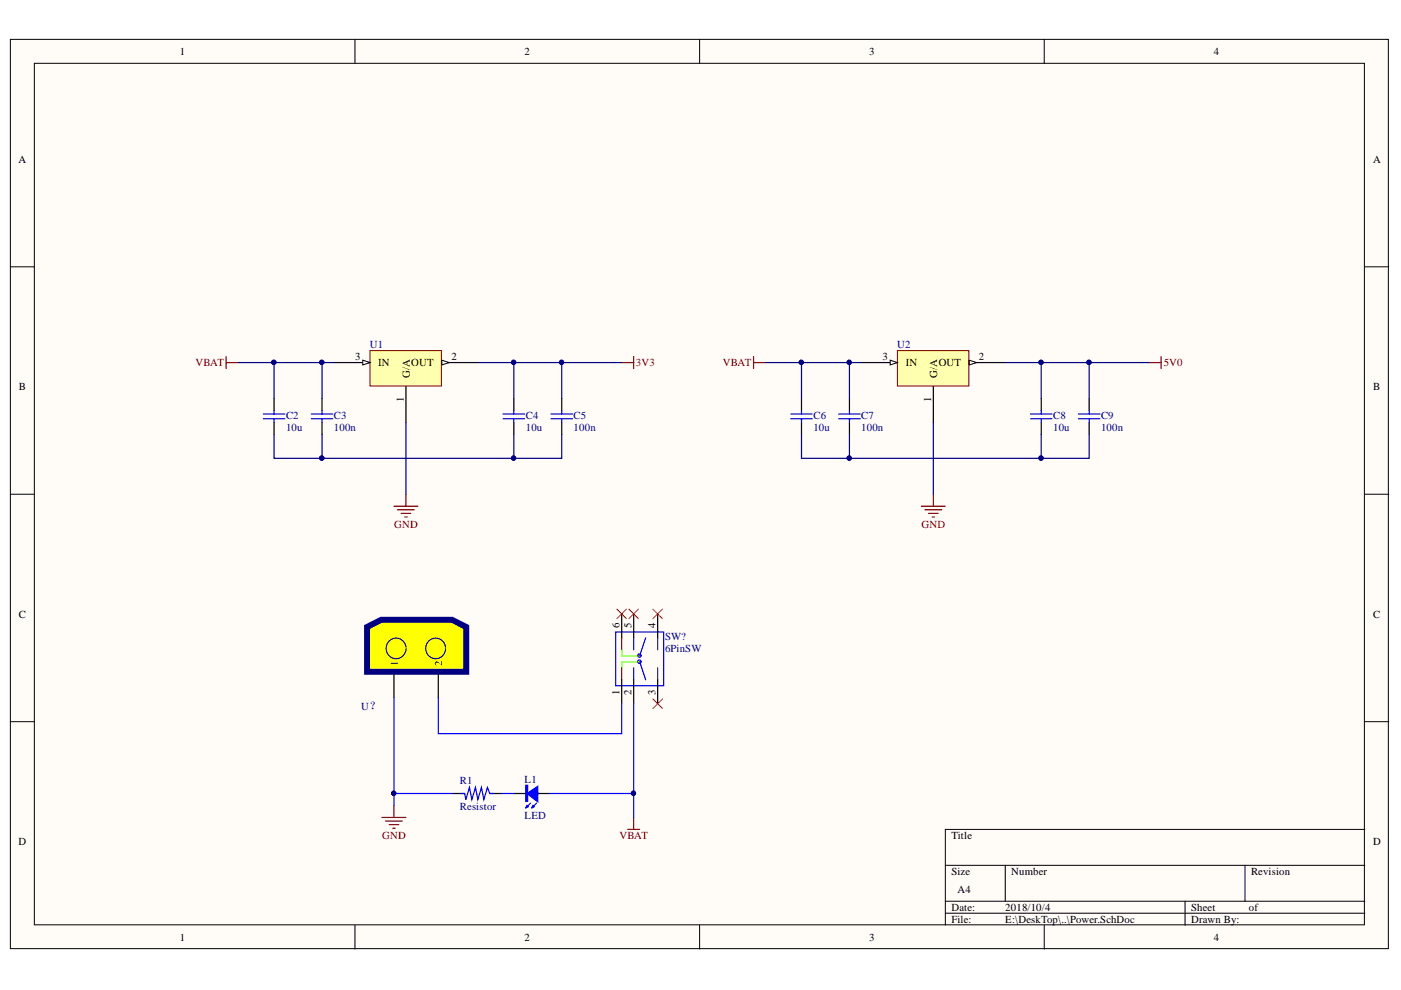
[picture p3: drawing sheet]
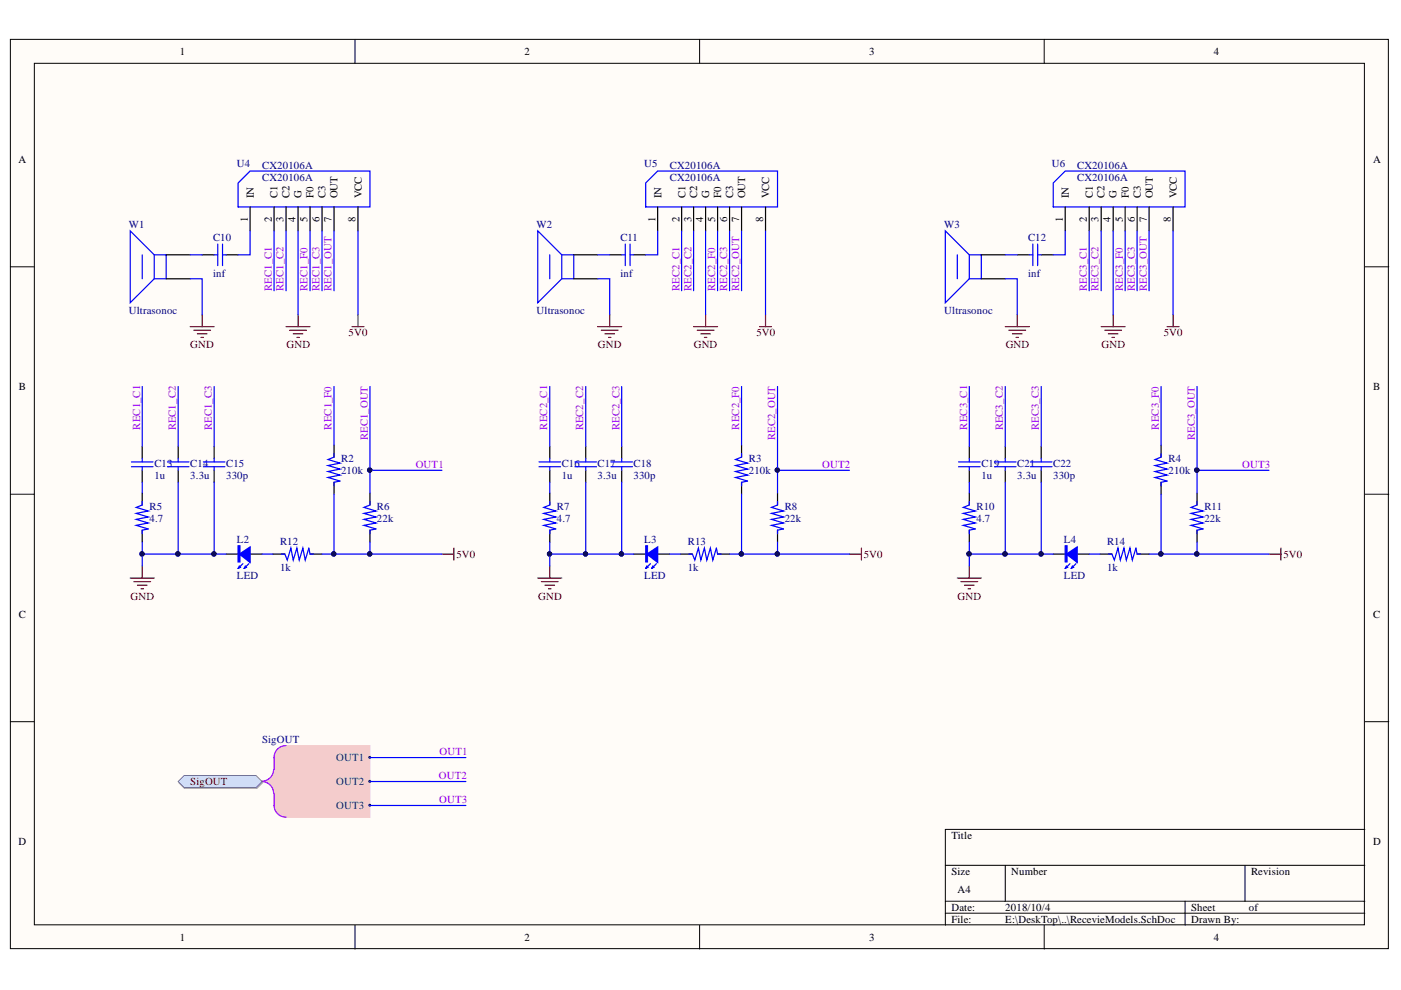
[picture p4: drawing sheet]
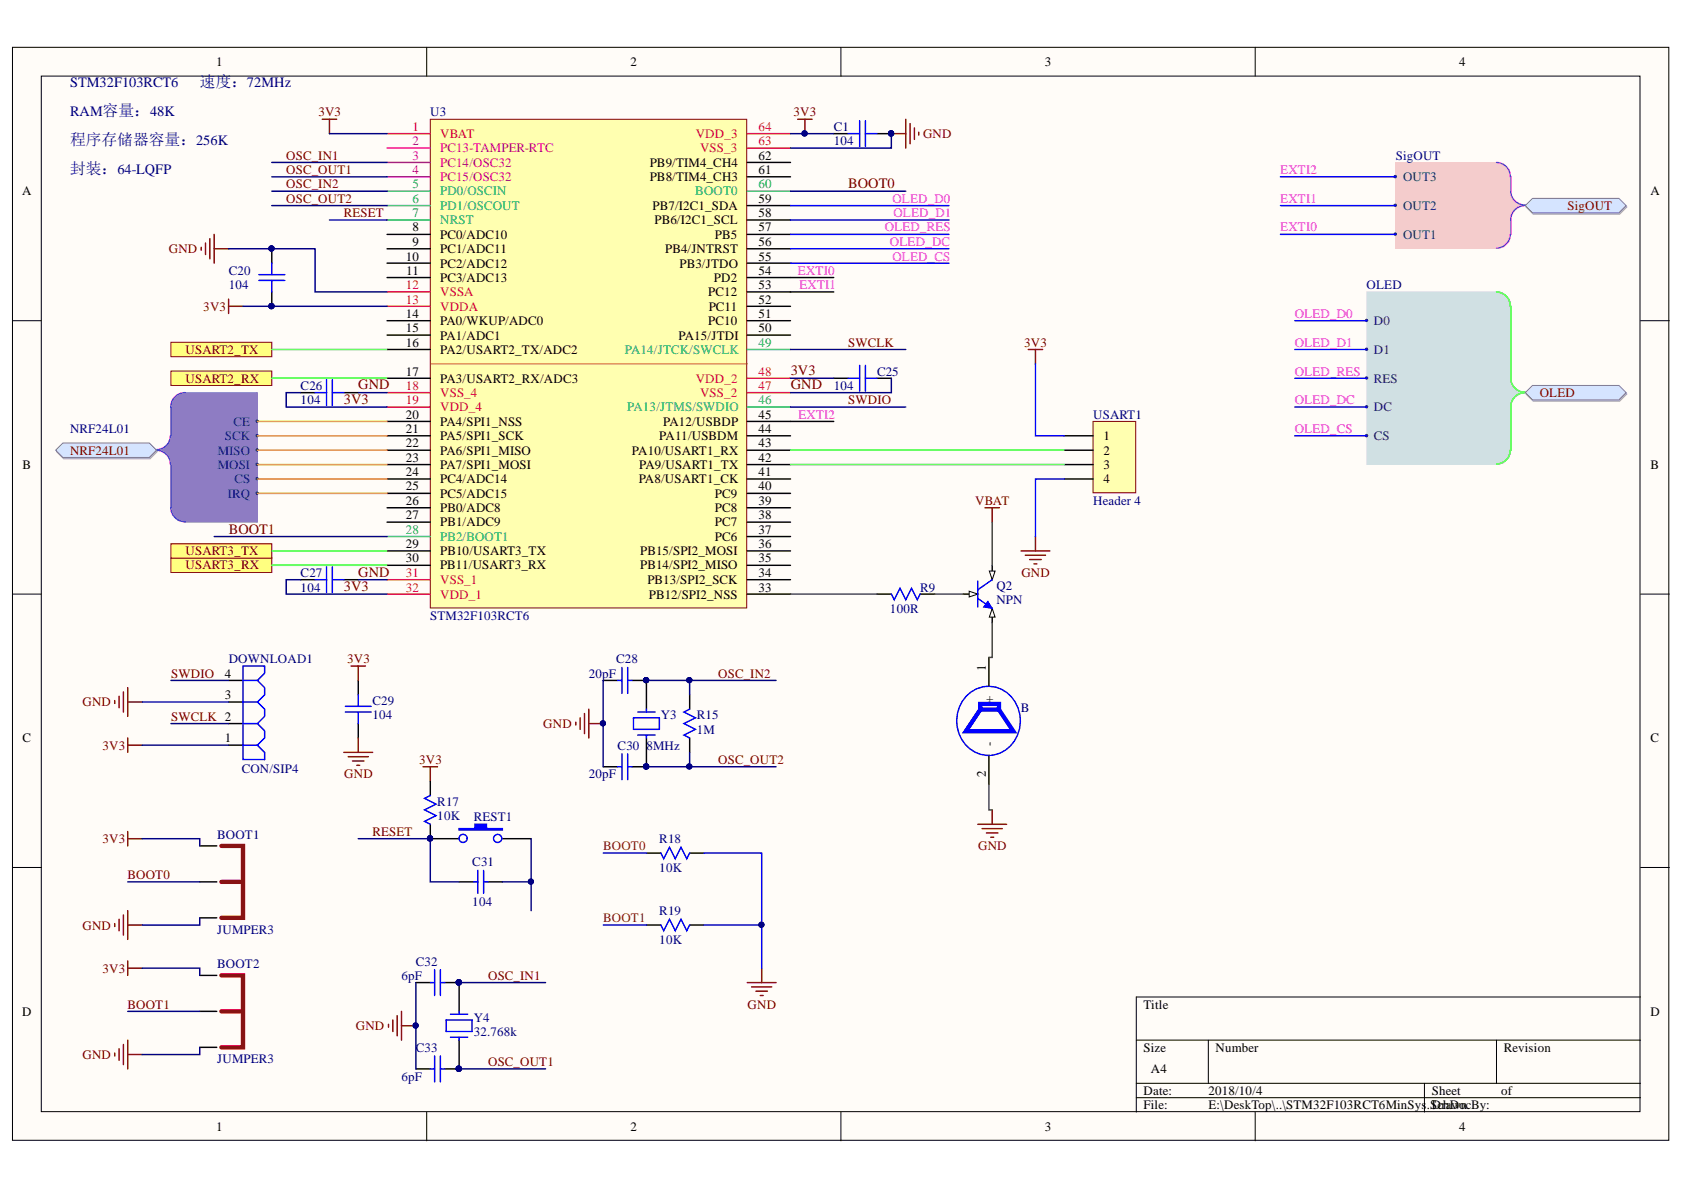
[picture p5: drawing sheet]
# Altium project SpaceLocator.PrjPCB
5 sheets, 79 parts. Net scope: hierarchical (ports join the sheet entries above them; power ports are global).
Board file: SpaceLocator.PcbDoc
Sheets:
  MAIN.SchDoc
    U_MODELS = MODELS.SchDoc
    U_Power = Power.SchDoc
    U_RecevieModels = RecevieModels.SchDoc
    U_STM32F103RCT6MinSys = STM32F103RCT6MinSys.SchDoc

## Sheet MAIN.SchDoc: SpaceLocator
size A4; Author: 罗琪; Engineer: 罗琪

### Sub-sheets
U_MODELS = MODELS.SchDoc: NRF24L01 (harness NRF24L01), USART2_TX, USART2_RX, USART3_RX, USART3_TX, OLED (harness OLED)
U_Power = Power.SchDoc: no entries
U_RecevieModels = RecevieModels.SchDoc: SigOUT (harness SigOUT)
U_STM32F103RCT6MinSys = STM32F103RCT6MinSys.SchDoc: USART2_TX, USART2_RX, USART3_RX, USART3_TX, NRF24L01 (harness NRF24L01), SigOUT (harness SigOUT), OLED (harness OLED)

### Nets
NetU3_16: sheet U_MODELS/USART2_TX, sheet U_STM32F103RCT6MinSys/USART2_TX
NetU3_17: sheet U_MODELS/USART2_RX, sheet U_STM32F103RCT6MinSys/USART2_RX
NetU3_29: sheet U_MODELS/USART3_TX, sheet U_STM32F103RCT6MinSys/USART3_TX
NetU3_30: sheet U_MODELS/USART3_RX, sheet U_STM32F103RCT6MinSys/USART3_RX

### Buses and harness runs
harness sheet U_MODELS/NRF24L01 = sheet U_STM32F103RCT6MinSys/NRF24L01
harness sheet U_MODELS/OLED = sheet U_STM32F103RCT6MinSys/OLED
harness sheet U_RecevieModels/SigOUT = sheet U_STM32F103RCT6MinSys/SigOUT

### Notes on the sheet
- 1
- 1.0

## Sheet MODELS.SchDoc
size A4

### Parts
24L01  NRF2401  [HDR2X4]
OLED/TFT  Header 7  [HDR1X7]
USART2  Header 4  [HDR1X4]
USART3  Header 4  [HDR1X4]
UT2  JUMPER3  [Jumper3]
UT3  JUMPER3  [Jumper3]

### Ports
NRF24L01 (harness NRF24L01), OLED (harness OLED), USART2_RX, USART2_TX, USART3_RX, USART3_TX

### Harnesses
NRF24L01: CE, CS, SCK, MOSI, MISO, IRQ
OLED: D0, D1, RES, DC, CS

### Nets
3V3: 24L01.2 OLED/TFT.6 UT2.3 UT3.3
5V0: UT2.1 UT3.1
GND: 24L01.1 OLED/TFT.7 USART2.4 USART3.4
OLED_CS: OLED/TFT.1 ; port OLED.CS
OLED_D0: OLED/TFT.5 ; port OLED.D0
OLED_D1: OLED/TFT.4 ; port OLED.D1
OLED_DC: OLED/TFT.2 ; port OLED.DC
OLED_RES: OLED/TFT.3 ; port OLED.RES
PS2: USART2.1 UT2.2
PS3: USART3.1 UT3.2
Net24L01_3: 24L01.3 ; port NRF24L01.CE
Net24L01_4: 24L01.4 ; port NRF24L01.CS
Net24L01_5: 24L01.5 ; port NRF24L01.SCK
Net24L01_6: 24L01.6 ; port NRF24L01.MOSI
Net24L01_7: 24L01.7 ; port NRF24L01.MISO
Net24L01_8: 24L01.8 ; port NRF24L01.IRQ
NetU3_16: USART2.2 ; port USART2_TX
NetU3_17: USART2.3 ; port USART2_RX
NetU3_29: USART3.2 ; port USART3_TX
NetU3_30: USART3.3 ; port USART3_RX

## Sheet Power.SchDoc
size A4

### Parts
C2  10u  [C0805]
C3  100n  [C0603]
C4  10u  [C0805]
C5  100n  [C0603]
C6  10u  [C0805]
C7  100n  [C0603]
C8  10u  [C0805]
C9  100n  [C0603]
L1  LED  [LED0805TB]
R1  Resistor  [R0805]
SW?  6PinSW  [SW-7X7]
U1  AMS1117-XX  [SOT223]  (value not drawn)
U2  AMS1117-XX  [SOT223]  (value not drawn)
U？  P  [2脚接头]  (value not drawn)

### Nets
3V3: C4.1 C5.1 U1.2(OUT)
5V0: C8.1 C9.1 U2.2(OUT)
GND: R1.1 U1.1(G/A) U2.1(G/A) U？.1
VBAT: C2.1 C3.1 C6.1 C7.1 L1.1(A) SW?.2 U1.3(IN) U2.3(IN)
NetC2_2: C2.2 C3.2 C4.2 C5.2
NetC6_2: C6.2 C7.2 C8.2 C9.2
NetL1_2: L1.2(K) R1.2
NetSW?_1: SW?.1 U？.2

Not connected (* = marked no-connect by the designer): SW? 3(5)* 4(6)* 5(7)* 6(8)*

## Sheet RecevieModels.SchDoc
size A4

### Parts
C10  inf  [C0603]
C11  inf  [C0603]
C12  inf  [C0603]
C13  1u  [C0603]
C14  3.3u  [C0603]
C15  330p  [C0603]
C16  1u  [C0603]
C17  3.3u  [C0603]
C18  330p  [C0603]
C19  1u  [C0603]
C21  3.3u  [C0603]
C22  330p  [C0603]
L2  LED  [LED0805TB]
L3  LED  [LED0805TB]
L4  LED  [LED0805TB]
R2  210k  [R0603]
R3  210k  [R0603]
R4  210k  [R0603]
R5  4.7  [R0603]
R6  22k  [R0603]
R7  4.7  [R0603]
R8  22k  [R0603]
R10  4.7  [R0603]
R11  22k  [R0603]
R12  1k  [R0603]
R13  1k  [R0603]
R14  1k  [R0603]
U4  CX20106A  [8Pin_100mil]
U5  CX20106A  [8Pin_100mil]
U6  CX20106A  [8Pin_100mil]
W1  Ultrasonoc  [Circle_1cm]
W2  Ultrasonoc  [Circle_1cm]
W3  Ultrasonoc  [Circle_1cm]

### Ports
SigOUT (harness SigOUT)

### Harnesses
SigOUT: OUT1, OUT2, OUT3

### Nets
5V0: R2.1 R3.1 R4.1 R6.1 R8.1 R11.1 R12.1 R13.1 R14.1 U4.8(VCC) U5.8(VCC) U6.8(VCC)
GND: C14.2 C15.2 C17.2 C18.2 C21.2 C22.2 L2.2(K) L3.2(K) L4.2(K) R5.1 R7.1 R10.1 U4.4(G) U5.4(G) U6.4(G) W1.1 W2.1 W3.1
OUT1: R6.2 U4.7(OUT) ; port SigOUT.OUT1  [also labelled REC1_OUT]  [project net EXTI0]
OUT2: R8.2 U5.7(OUT) ; port SigOUT.OUT2  [also labelled REC2_OUT]  [project net EXTI1]
OUT3: R11.2 U6.7(OUT) ; port SigOUT.OUT3  [also labelled REC3_OUT]  [project net EXTI2]
REC1_C1: C13.1 U4.2(C1)
REC1_C2: C14.1 U4.3(C2)
REC1_C3: C15.1 U4.6(C3)
REC1_F0: R2.2 U4.5(F0)
REC2_C1: C16.1 U5.2(C1)
REC2_C2: C17.1 U5.3(C2)
REC2_C3: C18.1 U5.6(C3)
REC2_F0: R3.2 U5.5(F0)
REC3_C1: C19.1 U6.2(C1)
REC3_C2: C21.1 U6.3(C2)
REC3_C3: C22.1 U6.6(C3)
REC3_F0: R4.2 U6.5(F0)
NetC10_1: C10.1 W1.2
NetC10_2: C10.2 U4.1(IN)
NetC11_1: C11.1 W2.2
NetC11_2: C11.2 U5.1(IN)
NetC12_1: C12.1 W3.2
NetC12_2: C12.2 U6.1(IN)
NetC13_2: C13.2 R5.2
NetC16_2: C16.2 R7.2
NetC19_2: C19.2 R10.2
NetL2_1: L2.1(A) R12.2
NetL3_1: L3.1(A) R13.2
NetL4_1: L4.1(A) R14.2

## Sheet STM32F103RCT6MinSys.SchDoc
size A4

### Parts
B  BEEP  [BEEP]  (value not drawn)
BOOT1  JUMPER3  [Jumper3]
BOOT2  JUMPER3  [Jumper3]
C1  104  [C0603]
C20  104  [C0603]
C25  104  [C0603]
C26  104  [C0603]
C27  104  [C0603]
C28  20pF  [LC-0603_C]
C29  104  [C0603]
C30  20pF  [LC-0603_C]
C31  104  [LC-0603_C]
C32  6pF  [LC-0603_C]
C33  6pF  [LC-0603_C]
DOWNLOAD1  CON/SIP4  [HDR1X4]
Q2  NPN  [SOT23-3]
R9  100R  [R0603]
R15  1M  [LC-0603_R]
R17  10K  [R0603]
R18  10K  [R0603]
R19  10K  [R0603]
REST1  (no value)  [KEY-K2]
U3  STM32F103RCT6  [LC-LQFP-64_10x10x05P]
USART1  Header 4  [HDR1X4]
Y3  8MHz  [XTAL-49/S_N]
Y4  32.768k  [XTAL_2X6 卧式]

### Ports
NRF24L01 (harness NRF24L01), OLED (harness OLED), SigOUT (harness SigOUT), USART2_RX, USART2_TX, USART3_RX, USART3_TX

### Harnesses
NRF24L01: CE, SCK, MISO, MOSI, CS, IRQ
SigOUT: OUT1, OUT2, OUT3
OLED: D0, D1, RES, DC, CS

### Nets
3V3: BOOT1.1 BOOT2.1 C1.1 C20.2 C25.1 C26.1 C27.1 C29.1 DOWNLOAD1.1 R17.2 U3.1(VBAT) U3.13(VDDA) U3.19(VDD_4) U3.32(VDD_1) U3.48(VDD_2) U3.64(VDD_3) USART1.1
GND: B.2(-) BOOT1.3 BOOT2.3 C1.2 C20.1 C25.2 C26.2 C27.2 C28.1 C29.2 C30.1 C31.1 C32.1 C33.1 DOWNLOAD1.3 R18.1 R19.1 REST1.2 U3.12(VSSA) U3.18(VSS_4) U3.31(VSS_1) U3.47(VSS_2) U3.63(VSS_3) USART1.4
VBAT: Q2.3(C)
BOOT0: BOOT1.2 R18.2 U3.60(BOOT0)
BOOT1: BOOT2.2 R19.2 U3.28(PB2/BOOT1)
EXTI0: U3.54(PD2) ; port SigOUT.OUT1
EXTI1: U3.53(PC12) ; port SigOUT.OUT2
EXTI2: U3.45(PA12/USBDP) ; port SigOUT.OUT3
OLED_CS: U3.55(PB3/JTDO) ; port OLED.CS
OLED_D0: U3.59(PB7/I2C1_SDA) ; port OLED.D0
OLED_D1: U3.58(PB6/I2C1_SCL) ; port OLED.D1
OLED_DC: U3.56(PB4/JNTRST) ; port OLED.DC
OLED_RES: U3.57(PB5) ; port OLED.RES
OSC_IN1: C32.2 U3.3(PC14/OSC32) Y4.2
OSC_IN2: C28.2 R15.2 U3.5(PD0/OSCIN) Y3.1
OSC_OUT1: C33.2 U3.4(PC15/OSC32) Y4.1
OSC_OUT2: C30.2 R15.1 U3.6(PD1/OSCOUT) Y3.2
RESET: C31.2 R17.1 REST1.1 U3.7(NRST)
SWCLK: DOWNLOAD1.2 U3.49(PA14/JTCK/SWCLK)
SWDIO: DOWNLOAD1.4 U3.46(PA13/JTMS/SWDIO)
Net24L01_3: U3.20(PA4/SPI1_NSS) ; port NRF24L01.CE
Net24L01_4: U3.24(PC4/ADC14) ; port NRF24L01.CS
Net24L01_5: U3.21(PA5/SPI1_SCK) ; port NRF24L01.SCK
Net24L01_6: U3.23(PA7/SPI1_MOSI) ; port NRF24L01.MOSI
Net24L01_7: U3.22(PA6/SPI1_MISO) ; port NRF24L01.MISO
Net24L01_8: U3.25(PC5/ADC15) ; port NRF24L01.IRQ
NetB_1: B.1(+) Q2.1(E)
NetQ2_2: Q2.2(B) R9.1
NetR9_2: R9.2 U3.33(PB12/SPI2_NSS)
NetU3_16: U3.16(PA2/USART2_TX/ADC2) ; port USART2_TX
NetU3_17: U3.17(PA3/USART2_RX/ADC3) ; port USART2_RX
NetU3_29: U3.29(PB10/USART3_TX) ; port USART3_TX
NetU3_30: U3.30(PB11/USART3_RX) ; port USART3_RX
NetU3_42: U3.42(PA9/USART1_TX) USART1.3
NetU3_43: U3.43(PA10/USART1_RX) USART1.2

Not connected (* = marked no-connect by the designer): U3 2(PC13-TAMPER-RTC) 8(PC0/ADC10) 9(PC1/ADC11) 10(PC2/ADC12) 11(PC3/ADC13) 14(PA0/WKUP/ADC0) 15(PA1/ADC1) 26(PB0/ADC8) 27(PB1/ADC9) 34(PB13/SPI2_SCK) 35(PB14/SPI2_MISO) 36(PB15/SPI2_MOSI) 37(PC6) 38(PC7) 39(PC8) 40(PC9) 41(PA8/USART1_CK) 44(PA11/USBDM) 50(PA15/JTDI) 51(PC10) 52(PC11) 61(PB8/TIM4_CH3) 62(PB9/TIM4_CH4)

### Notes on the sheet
- STM32F103RCT6
- 速度：72MHz
- 程序存储器容量：256K
- RAM容量：48K
- 封装：64-LQFP

## Nets that join several sheets
3V3: MODELS (24L01.2 OLED/TFT.6 UT2.3 UT3.3), Power (C4.1 C5.1 U1.2), STM32F103RCT6MinSys (17 pins)
5V0: MODELS (UT2.1 UT3.1), Power (C8.1 C9.1 U2.2), RecevieModels (12 pins)
GND: MODELS (24L01.1 OLED/TFT.7 USART2.4 USART3.4), Power (R1.1 U1.1 U2.1 U？.1), RecevieModels (18 pins), STM32F103RCT6MinSys (24 pins)
VBAT: Power (8 pins), STM32F103RCT6MinSys (Q2.3)
EXTI0: RecevieModels (R6.2 U4.7), STM32F103RCT6MinSys (U3.54)
EXTI1: RecevieModels (R8.2 U5.7), STM32F103RCT6MinSys (U3.53)
EXTI2: RecevieModels (R11.2 U6.7), STM32F103RCT6MinSys (U3.45)
Net24L01_3: MODELS (24L01.3), STM32F103RCT6MinSys (U3.20)
Net24L01_4: MODELS (24L01.4), STM32F103RCT6MinSys (U3.24)
Net24L01_5: MODELS (24L01.5), STM32F103RCT6MinSys (U3.21)
Net24L01_6: MODELS (24L01.6), STM32F103RCT6MinSys (U3.23)
Net24L01_7: MODELS (24L01.7), STM32F103RCT6MinSys (U3.22)
Net24L01_8: MODELS (24L01.8), STM32F103RCT6MinSys (U3.25)
NetU3_16: MODELS (USART2.2), STM32F103RCT6MinSys (U3.16)
NetU3_17: MODELS (USART2.3), STM32F103RCT6MinSys (U3.17)
NetU3_29: MODELS (USART3.2), STM32F103RCT6MinSys (U3.29)
NetU3_30: MODELS (USART3.3), STM32F103RCT6MinSys (U3.30)
OLED_CS: MODELS (OLED/TFT.1), STM32F103RCT6MinSys (U3.55)
OLED_D0: MODELS (OLED/TFT.5), STM32F103RCT6MinSys (U3.59)
OLED_D1: MODELS (OLED/TFT.4), STM32F103RCT6MinSys (U3.58)
OLED_DC: MODELS (OLED/TFT.2), STM32F103RCT6MinSys (U3.56)
OLED_RES: MODELS (OLED/TFT.3), STM32F103RCT6MinSys (U3.57)
